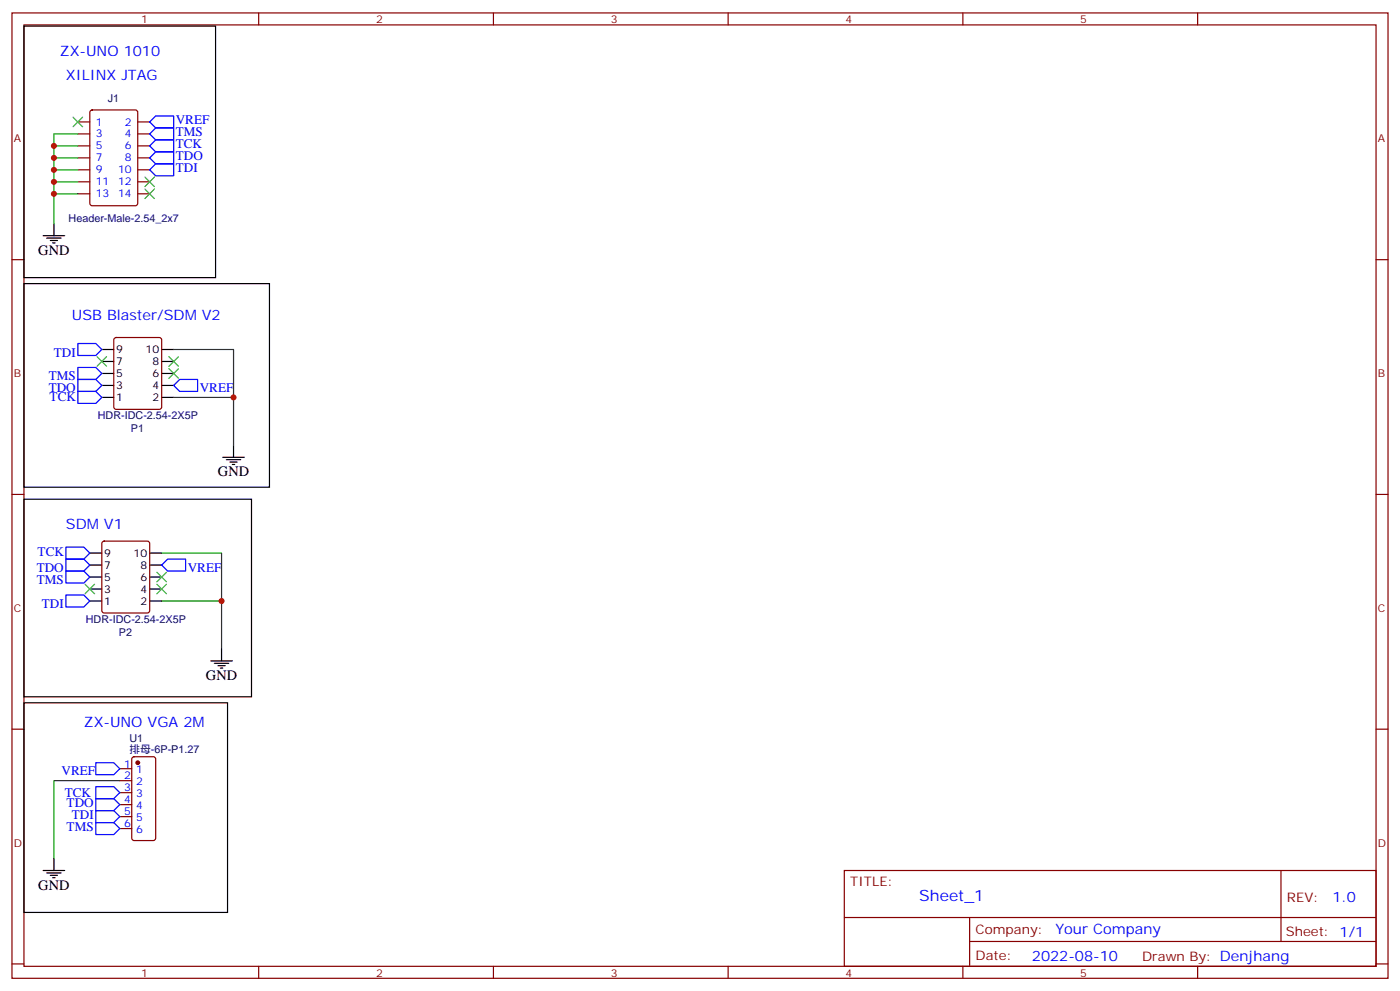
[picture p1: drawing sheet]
<svg xmlns="http://www.w3.org/2000/svg" width="412mm" height="292mm" viewBox="0 0 412 292" stroke-linecap="round" stroke-linejoin="round" font-family="sans-serif">
<g fill="none" stroke="#870000" stroke-width=".35">
<path d="M3.5 3.8h405.4v284.3h-405.4zM7.1 7.3h398.2v277.3h-398.2zM76.2 3.8v3.5M145.3 3.8v3.5M214.5 3.8v3.5M283.6 3.8v3.5M352.8 3.8v3.5M22.9 35.9h3.6M22.9 39.4h3.6M26.7 32.6l.5-.2h12.7l.6 .4 .1 27.1-.5 .7h-12.9l-.7-.5v-27zM40.6 35.9h3.5M40.6 39.4h3.5"/>
<path d="M22.9 43h3.6M22.9 46.5h3.6M22.9 50h3.6M22.9 53.6h3.6M22.9 57.1h3.6M40.6 43h3.5M40.6 46.5h3.5M40.6 50h3.5M40.6 53.6h3.5M40.6 57.1h3.5M3.5 76.5h3.6M405.3 76.5h3.6"/>
<path d="M33.7 99.6l.5-.2h12.7l.7 .4v20.1l-.4 .6-13 .1-.6-.5-.1-20zM3.5 145.6h3.6M30.2 159.6l.5-.2h12.7l.6 .4 .1 20-.5 .7-12.9 .1-.7-.5v-20zM405.3 145.6h3.6M3.5 214.8h3.6M405.3 214.8h3.6M35.3 226.4h3.5M35.3 229.9h3.5M35.3 233.5h3.5M35.3 237h3.5M39 223.1l.5-.2h5.7l.6 .4 .1 23.6-.5 .6-5.9 .1-.6-.5-.1-23.5zM35.3 240.5h3.5"/>
<path d="M35.3 244.1h3.5M248.7 256.4h156.6v28.2h-156.6zM377.3 256.4v20.9M248.7 270.2h156.5M285.6 277.3h119.6M285.6 270.2v14.2M3.5 283.9h3.6M76.2 284.6v3.5M145.3 284.6v3.5M214.5 284.6v3.5M283.6 284.6v3.5M352.8 284.6v3.5"/>
<path d="M405.3 283.9h3.6"/>
</g>
<g fill="none" stroke="#3c3" stroke-width=".35">
<path d="M21.5 34.5l2.8 2.8M24.3 34.5l-2.8 2.8M42.7 52.1l2.8 2.9M42.7 55.7l2.8 2.8M45.5 52.1l-2.8 2.9M45.5 55.7l-2.8 2.8M28.6 105.1l2.8 2.8M31.4 105.1l-2.8 2.8M49.7 108.6l2.9 2.8M49.7 105.1l2.9 2.8M52.6 108.6l-2.9 2.8M52.6 105.1l-2.9 2.8"/>
<path d="M25 172.1l2.9 2.8M27.9 172.1l-2.9 2.8M46.2 172.1l2.8 2.8M46.2 168.6l2.8 2.8M49 172.1l-2.8 2.8M49 168.6l-2.8 2.8"/>
</g>
<g fill="none" stroke="#000" stroke-width=".35">
<path d="M7.1 7.7h56.4v74.1h-56.4zM12.7 69.4h6.3M13.8 70.1h4.2M14.8 70.8h2.1M15.5 71.5h.7M15.9 65.9v3.5M7.1 83.5h72.3v60h-72.3zM30 117.1h3.5M30 113.5h3.5M30 110h3.5M30 106.5h3.5M30 102.9h3.5"/>
<path d="M47.6 117.1h3.6M47.6 113.5h3.6M47.6 110h3.6M47.6 106.5h3.6M47.6 102.9h3.6M65.6 134.7h6.4M66.7 135.4h4.2M67.7 136.1h2.1M68.4 136.8h.7M68.8 131.2v3.5M7.1 147h67v58.2h-67zM26.5 177h3.5"/>
<path d="M26.5 173.5h3.5M26.5 170h3.5M26.5 166.4h3.5M26.5 162.9h3.5M44.1 177h3.5M44.1 173.5h3.5M44.1 170h3.5M44.1 166.4h3.5M44.1 162.9h3.5M62.1 194.7h6.3M63.1 195.4h4.3M64.2 196.1h2.1"/>
<path d="M64.9 196.8h.7M65.3 191.1v3.6M7.1 207h59.9v61.7h-59.9zM12.7 256.4h6.3M13.8 257.1h4.2M14.8 257.8h2.1M15.5 258.5h.7M15.9 252.9v3.5"/>
</g>
<path d="M22.9 39.4h-7v26.5M15.9 43h7M15.9 46.5h7M15.9 50h7M15.9 53.6h7M15.9 57.1h7M51.2 102.9h17.6v28.3M51.2 117.1h17.6M47.6 162.9h17.7v28.2M47.6 177h17.7M35.3 229.9h-19.4v23" fill="none" stroke="#008700" stroke-width=".35"/>
<g fill="none" stroke="#00f" stroke-width=".35">
<path d="M44.1 35.9l1.8-1.8h5.3v3.6h-5.3zM44.1 39.4l1.8-1.7h5.3v3.5h-5.3zM44.1 43l1.8-1.8h5.3v3.5h-5.3zM44.1 46.5l1.8-1.8h5.3v3.6h-5.3zM44.1 50l1.8-1.7h5.3v3.5h-5.3zM22.9 115.3h5.3l1.8 1.8-1.8 1.7h-5.3zM22.9 111.8h5.3l1.8 1.7-1.8 1.8h-5.3zM22.9 108.2h5.3l1.8 1.8-1.8 1.8h-5.3zM22.9 101.2h5.3l1.8 1.7-1.8 1.8h-5.3zM52.9 111.8h5.3v3.5h-5.3l-1.7-1.8zM19.4 161.1h5.3l1.8 1.8-1.8 1.8h-5.3zM19.4 175.3h5.3l1.8 1.7-1.8 1.8h-5.3z"/>
<path d="M19.4 164.7h5.3l1.8 1.7-1.8 1.8h-5.3zM19.4 168.2h5.3l1.8 1.8-1.8 1.7h-5.3zM49.4 164.7h5.3v3.5h-5.3l-1.8-1.8zM28.2 224.6h5.3l1.8 1.8-1.8 1.8h-5.3zM28.2 231.7h5.3l1.8 1.8-1.8 1.7h-5.3zM28.2 235.2h5.3l1.8 1.8-1.8 1.8h-5.3zM28.2 238.8h5.3l1.8 1.7-1.8 1.8h-5.3zM28.2 242.3h5.3l1.8 1.8-1.8 1.7h-5.3z"/>
</g>
<circle cx="40.6" cy="224.6" r=".53" fill="#870000" stroke="#870000" stroke-width=".35"/>
<g fill="#c00">
<circle cx="15.9" cy="43" r=".88"/>
<circle cx="15.9" cy="46.5" r=".88"/>
<circle cx="15.9" cy="50" r=".88"/>
<circle cx="15.9" cy="53.6" r=".88"/>
<circle cx="15.9" cy="57.1" r=".88"/>
<circle cx="68.8" cy="117.1" r=".88"/>
<circle cx="65.3" cy="177" r=".88"/>
</g>
<text font-size="4.6" fill="#00f" x="270.8" y="265.4">Sheet_1</text>
<g font-size="4.2" fill="#00f">
<text x="17.6" y="16.5">ZX-UNO 1010</text>
<text x="19.4" y="23.6">XILINX JTAG</text>
<text x="21.2" y="94.1">USB Blaster/SDM V2</text>
<text x="19.4" y="155.9">SDM V1</text>
<text x="24.7" y="214.1">ZX-UNO VGA 2M</text>
<text x="392.5" y="265.7">1.0</text>
<text x="310.9" y="275.2">Your Company</text>
<text x="304" y="283">2022-08-10</text>
</g>
<g font-size="4.2">
<text x="11.3" y="75.1">GND</text>
<text x="64.2" y="140.3">GND</text>
<text x="60.7" y="200.3">GND</text>
<text x="11.3" y="262">GND</text>
</g>
<g font-size="3.9" fill="#00f">
<text x="51.8" y="36.7">VREF</text>
<text x="51.8" y="40.2">TMS</text>
<text x="51.8" y="43.7">TCK</text>
<text x="51.8" y="47.2">TDO</text>
<text x="51.8" y="50.8">TDI</text>
<text x="15.9" y="105">TDI</text>
<text x="14.3" y="112.1">TMS</text>
<text x="14.3" y="115.6">TDO</text>
<text x="14.6" y="118">TCK</text>
<text x="58.8" y="115.6">VREF</text>
<text x="11.1" y="163.9">TCK</text>
<text x="10.8" y="168.5">TDO</text>
<text x="10.8" y="172">TMS</text>
<text x="55.3" y="168.5">VREF</text>
<text x="12.3" y="179.1">TDI</text>
<text x="18.1" y="228.1">VREF</text>
<text x="19.1" y="234.8">TCK</text>
<text x="19.6" y="237.7">TDO</text>
<text x="19.6" y="244.8">TMS</text>
<text x="21.1" y="241.3">TDI</text>
</g>
<g font-size="3.9" fill="#800">
<text x="250.5" y="261">TITLE:</text>
<text x="379.1" y="265.7">REV:</text>
<text x="287.4" y="275.2">Company:</text>
<text x="378.7" y="275.8">Sheet: 1/1</text>
<text x="287.4" y="282.9">Date:</text>
<text x="336.4" y="282.9">Drawn By: Denjhang</text>
</g>
<g font-size="3.2" fill="#800">
<text x="41.6" y="6.8">1</text>
<text x="110.8" y="6.8">2</text>
<text x="179.9" y="6.8">3</text>
<text x="249.1" y="6.8">4</text>
<text x="318.2" y="6.8">5</text>
<text x="4.1" y="41.9">A</text>
<text x="405.9" y="41.9">A</text>
<text x="4.1" y="111.1">B</text>
<text x="405.9" y="111.1">B</text>
<text x="4.1" y="180.2">C</text>
<text x="405.9" y="180.2">C</text>
<text x="4.1" y="249.3">D</text>
<text x="405.9" y="249.3">D</text>
<text x="41.6" y="287.6">1</text>
<text x="110.8" y="287.6">2</text>
<text x="179.9" y="287.6">3</text>
<text x="249.1" y="287.6">4</text>
<text x="318.2" y="287.6">5</text>
</g>
<g font-size="3.2" fill="#000080">
<text x="31.8" y="30">J1</text>
<text x="20.2" y="65.2">Header-Male-2.54_2x7</text>
<text x="28.8" y="123.5">HDR-IDC-2.54-2X5P</text>
<text x="38.6" y="127.3">P1</text>
<text x="25.3" y="183.5">HDR-IDC-2.54-2X5P</text>
<text x="35" y="187.3">P2</text>
<text x="38.1" y="221.7">排母-6P-P1.27</text>
<text x="38.1" y="218.5">U1</text>
</g>
<g font-size="3.2" fill="#00f">
<text x="28.2" y="37">1</text>
<text x="28.2" y="40.5">3</text>
<text x="36.8" y="37">2</text>
<text x="36.8" y="40.5">4</text>
<text x="28.2" y="44">5</text>
<text x="28.2" y="47.6">7</text>
<text x="36.8" y="44">6</text>
<text x="36.8" y="47.6">8</text>
<text x="28.2" y="51.1">9</text>
<text x="34.8" y="51.1">10</text>
<text x="28.2" y="54.6">11</text>
<text x="28.2" y="58.1">13</text>
<text x="34.8" y="54.6">12</text>
<text x="34.8" y="58.1">14</text>
<text x="36.6" y="226.1">1</text>
<text x="40.1" y="227.8">1</text>
<text x="36.6" y="229.6">2</text>
<text x="36.6" y="233.1">3</text>
<text x="40.1" y="231.4">2</text>
<text x="36.6" y="236.6">4</text>
<text x="40.1" y="234.9">3</text>
<text x="40.1" y="238.4">4</text>
<text x="36.6" y="240.2">5</text>
<text x="36.6" y="243.7">6</text>
<text x="40.1" y="241.9">5</text>
<text x="40.1" y="245.5">6</text>
</g>
<g font-size="3.2">
<text x="34.2" y="107.5">7</text>
<text x="34.2" y="104">9</text>
<text x="42.9" y="104">10</text>
<text x="44.9" y="107.5">8</text>
<text x="34.2" y="111.1">5</text>
<text x="44.9" y="111.1">6</text>
<text x="34.2" y="118.1">1</text>
<text x="34.2" y="114.6">3</text>
<text x="44.9" y="118.1">2</text>
<text x="44.9" y="114.6">4</text>
<text x="30.7" y="167.5">7</text>
<text x="30.7" y="164">9</text>
<text x="39.4" y="164">10</text>
<text x="41.4" y="167.5">8</text>
<text x="30.7" y="171">5</text>
<text x="41.4" y="171">6</text>
<text x="30.7" y="178.1">1</text>
<text x="30.7" y="174.6">3</text>
<text x="41.4" y="178.1">2</text>
<text x="41.4" y="174.6">4</text>
</g>
</svg>
